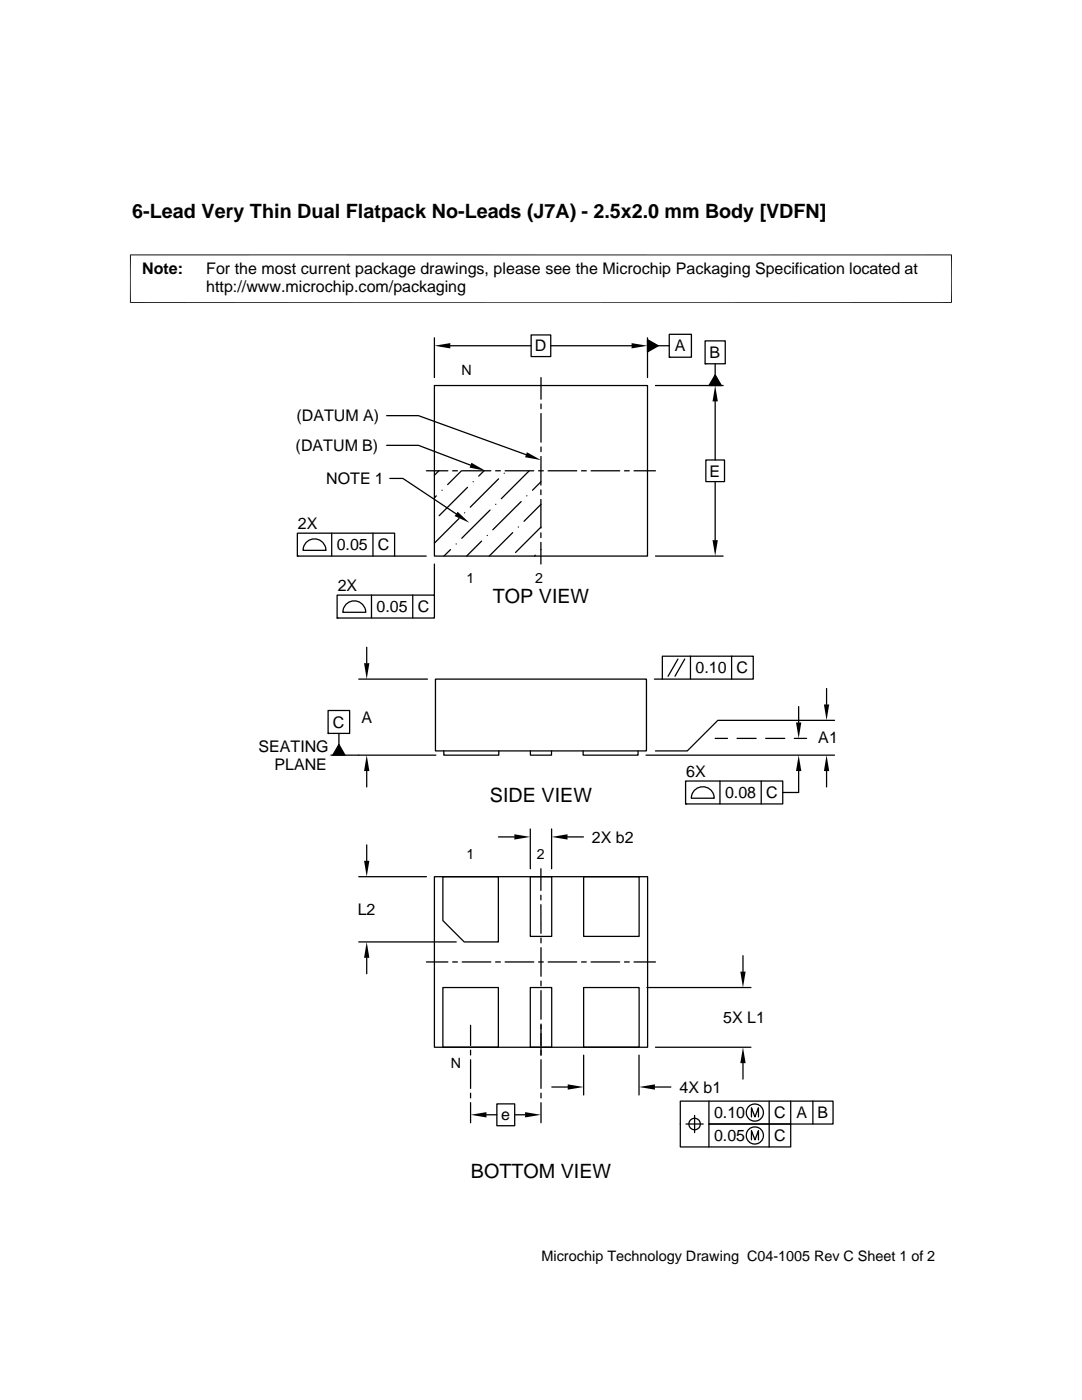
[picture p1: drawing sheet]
<svg xmlns="http://www.w3.org/2000/svg" width="216mm" height="279mm" viewBox="0 0 216 279" stroke-linecap="round" stroke-linejoin="round" font-family="sans-serif">
<g fill="none" stroke="#000" stroke-width=".25">
<path d="M86.7 76.9h42.5v34.1h-42.5zM86.7 67.4v8M89.9 69h16.1M106 66.8h3.9v4.4h-3.9zM107.9 75.4v4.3M109.9 69h16.1M129.2 67.8l2.1 1.2-2.1 1.2zM129.2 67.4v8M130.8 76.9h13.5M131.3 69h2.2M133.5 66.7h4.5v4.6h-4.5zM133.5 71.3h.1"/>
<path d="M140.7 68h4v4.6h-4zM140.7 72.6h.1M142.7 74.8l1.2 2.1h-2.4zM142.7 72.6v2.2M77.2 88.9h6.3l10.4 3.9M77.2 83h6.3l21.5 7.7M77.8 95.5h2.6l10.6 7.1M85.1 94h4.3M87.1 99l-.4 .4M87.6 94l-.9 .8M88.2 97.8h.1M90.3 94h1"/>
<path d="M92.1 94l-2.8 2.7M92.2 94h5.7M93.3 97.3l-5.7 5.6M94.4 96.1h.1M96.6 94l-1.1 1M98.9 94h.9M99.5 95.6l-5.7 5.6M100.6 94.4h.1M100.8 94h5.7M105.1 99h.1M105.6 94l-5.6 5.5M107.5 94h.9"/>
<path d="M107.9 97.8v.9M107.9 99.7v5.7M107.9 80.6v1M107.9 82.5v5.7M107.9 89.2v.9M107.9 91.1v5.7M108 96.1l-1.7 1.7M109.4 94h5.7M116 94h1M117.9 94h5.8M124.6 94h1M126.5 94h4.3"/>
<path d="M140.8 91.8h3.8v4.3h-3.8zM142.7 80.1v11.7M142.7 96.1v11.7M59.3 106.4h19.4v4.6h-19.4zM59.3 111h.1M61.2 108.1a2.29 2.29 0 0 1 2.5-.4 2.29 2.29 0 0 1 1.3 2.1h-4.5l.3-1.1zM66.2 106.4v4.6M67.3 118.8h19.4v4.5h-19.4zM74.1 118.8v4.5M74.4 106.4v4.6M78.7 111h6.3M82.4 118.8v4.5"/>
<path d="M86.7 112.6v6.2M89.9 109.7l-1.3 1.3M91 108.6h.1M91.6 103.5l-4.9 4.9M92.7 102.3h.1M96.1 108l-3 3M97.2 106.9h.1M97.8 101.8l-5.7 5.6M98.9 100.6h.1M102.3 106.3l-4.7 4.7M103.4 105.2h.1M104 100.1l-5.7 5.6"/>
<path d="M106.8 110.8l-.2 .2M107.9 106.3v1M107.9 108.2v4.4M107.9 100.6l-3.3 3.4M107.9 109.7h.1M108 105.2l-5.1 5.1M130.8 111h13.5M67.3 123.3h.1M69.2 120.5a2.29 2.29 0 0 1 2.4-.4 2.29 2.29 0 0 1 1.4 2.1h-4.6l.3-1.2zM71.6 135.5h13.7M73.2 129.2v3.2M86.9 135.5h42.1v14.4h-42.1z"/>
<path d="M130.6 135.5h1.6M132.2 131h18.1v4.5h-18.1zM135.3 131.5l-2 3.5M136.6 131.5l-1.9 3.5M137.8 131v4.5M146 131v4.5M164.9 137.4v3.2M65.5 141.8h4.3v4.6h-4.3zM65.5 146.4h.1M66 150.7h21M67.6 146.4v2.2M67.6 148.6l1.2 2.1h-2.4z"/>
<path d="M73.2 153.9v3.2M88.6 149.9v.8h10.9v-.8M105.8 149.9v.8h4.2v-.8M116.4 149.9v.8h10.9v-.8M128.9 150.7h37.6M136.8 155.9h19.4v4.5h-19.4zM138.7 157.6a2.28 2.28 0 0 1 2.5-.4 2.28 2.28 0 0 1 1.3 2.1h-4.6l.4-1.2zM142.7 147.4h2.5M143.7 155.9v4.5M147.1 147.4h3.8M151.9 155.9v4.5M152.8 147.4h3.8"/>
<path d="M158.5 147.4h2.5M159.4 153.9v4.3h-3.2M159.4 141v3.2M164.9 153.9v3.2M166.5 143.8h-23.3l-6.1 6.1h-6.3M71.6 175h13.5M73.2 168.6v3.2M86.7 175h42.5v34h-42.5zM88.4 175h11v13h-6.8l-4.2-4.3zM99.5 167h3.1M105.8 165.4v8M105.8 175h4.3v11.9h-4.3z"/>
<path d="M107.9 173.4v4.3M107.9 178.6v1M110.1 165.4v8M113.2 167h3.2M116.5 175h11v11.9h-11zM136.8 160.4h.1M71.6 188h19.4M73.2 191.2v3.1M85.1 192h4.3M88.4 197.1h11v11.9h-11zM90.3 192h1M92.2 192h5.7"/>
<path d="M98.9 192h.9M100.8 192h5.7M105.8 197.1h4.3v11.9h-4.3zM107.5 192h.9M107.9 180.6v5.7M107.9 187.2v1M107.9 189.1v5.7M107.9 195.8v.9M107.9 197.7v5.7M109.4 192h5.7M116 192h1M116.5 197.1h11v11.9h-11z"/>
<path d="M117.9 192h5.8M124.6 192h1M126.5 192h4.3M129.1 197.1h20.7M148.3 190.7v3.2M93.9 204.6v4M93.9 209.6v.9M93.9 211.5v5.7M93.9 218.2v.9M107.9 204.4v6.2M107.9 211.5v5.7M107.9 218.2v.9"/>
<path d="M110.1 216.9h3.2M116.5 210.6v7.9M127.5 210.6v7.9M130.7 216.9h3.2M130.8 209h19M141.5 219.8v4.5h16.3v4.6h-22.1v-9.1h30.5v4.5h-24.7v4.6M148.3 212.2v3.1M153.5 219.8v9.1M157.8 219.8v4.5M162.2 219.8v4.5M93.9 220.1v4M97.1 222.5h2"/>
<path d="M99.1 220.3h3.6v4.4h-3.6zM102.7 222.5h2.1M107.9 220.1v4M136.9 224.3h3.4M138.6 222.6v3.4M149.9 222.9v-1.8l.7 1.8 .7-1.8v1.8M149.9 227.5v-1.8l.7 1.8 .7-1.8v1.8"/>
<circle cx="138.6" cy="224.3" r="1.14"/>
<circle cx="150.6" cy="222" r="1.72"/>
<circle cx="150.6" cy="226.6" r="1.72"/>
</g>
<g fill="#000">
<path d="M86.7 69l3.2-.5v1zM126 68.5l3.2 .5-3.2 .5zM129.2 67.8l2.1 1.2-2.1 1.2zM142.7 74.8l1.2 2.1h-2.4zM94.1 92.4l2.8 1.6-3.2-.7zM105.1 90.3l2.8 1.5-3.1-.6zM142.7 76.9l.5 3.2h-1zM91.3 102.1l2.4 2.2-3-1.3zM142.2 107.8h1l-.5 3.2zM72.6 132.4h1.1l-.5 3.1zM67.6 148.6l1.2 2.1h-2.4zM73.2 150.7l.5 3.2h-1.1z"/>
<path d="M159.4 150.7l.5 3.2h-1.1zM158.8 144.2h1.1l-.5 3.2zM164.9 150.7l.6 3.2h-1.1zM164.4 140.6h1.1l-.6 3.2zM72.6 171.8h1.1l-.5 3.2zM102.6 166.5l3.2 .5-3.2 .6zM110.1 167l3.1-.5v1.1zM73.2 188l.5 3.2h-1.1zM147.7 193.9h1.1l-.5 3.2zM113.3 216.4l3.2 .5-3.2 .6zM127.5 216.9l3.2-.5v1.1zM148.3 209l.5 3.2h-1.1z"/>
<path d="M93.9 222.5l3.2-.5v1zM104.8 222l3.1 .5-3.1 .5z"/>
</g>
<path d="M26 50.8v9.7M189.9 50.8v9.7M189.9 50.9h-164M25.9 60.4h164" fill="none" stroke="#000" stroke-width=".2"/>
<g font-size="3.9">
<text x="26.4" y="43.5">6-Lead Very Thin Dual Flatpack No-Leads (J7A) - 2.5x2.0 mm Body [VDFN]</text>
<text x="98.3" y="120.3">TOP VIEW</text>
<text x="97.8" y="160">SIDE VIEW</text>
<text x="93.9" y="235">BOTTOM VIEW</text>
</g>
<g font-size="3.2">
<text x="28.4" y="54.6">Note:</text>
<text x="41.1" y="58.3">http://www.microchip.com/packaging</text>
<text x="41.1" y="54.6">For the most current package drawings, please see the Microchip Packaging Specification located at</text>
<text x="106.7" y="70.1">D</text>
<text x="134.7" y="70.1">A</text>
<text x="141.6" y="71.5">B</text>
<text x="59.1" y="84">(DATUM A)</text>
<text x="59" y="90">(DATUM B)</text>
<text x="141.6" y="95.1">E</text>
<text x="65.1" y="96.6">NOTE 1</text>
<text x="59.5" y="105.6">2X</text>
<text x="67.2" y="109.8">0.05</text>
<text x="75.4" y="109.8">C</text>
<text x="67.4" y="118">2X</text>
<text x="75.1" y="122.2">0.05</text>
<text x="83.4" y="122.2">C</text>
<text x="138.8" y="134.4">0.10</text>
<text x="147" y="134.4">C</text>
<text x="66.4" y="145.2">C</text>
<text x="72.1" y="144.3">A</text>
<text x="163.3" y="148.4">A1</text>
<text x="51.6" y="150">SEATING</text>
<text x="54.8" y="153.7">PLANE</text>
<text x="136.9" y="155.1">6X</text>
<text x="144.7" y="159.3">0.08</text>
<text x="152.9" y="159.3">C</text>
<text x="118.1" y="168.1">2X b2</text>
<text x="71.4" y="182.6">L2</text>
<text x="144.3" y="204.2">5X L1</text>
<text x="135.6" y="218.1">4X b1</text>
<text x="100" y="223.6">e</text>
<text x="142.5" y="223.2">0.10</text>
<text x="142.5" y="227.8">0.05</text>
<text x="154.5" y="223.2">C</text>
<text x="154.5" y="227.8">C</text>
<text x="158.9" y="223.2">A</text>
<text x="163.1" y="223.2">B</text>
</g>
<text font-size="2.9" x="108" y="251.7">Microchip Technology Drawing C04-1005 Rev C Sheet 1 of 2</text>
<g font-size="2.8">
<text x="92.1" y="74.7">N</text>
<text x="93.1" y="116.4">1</text>
<text x="106.8" y="116.4">2</text>
<text x="93.1" y="171.4">1</text>
<text x="107.1" y="171.4">2</text>
<text x="90" y="213">N</text>
</g>
</svg>
